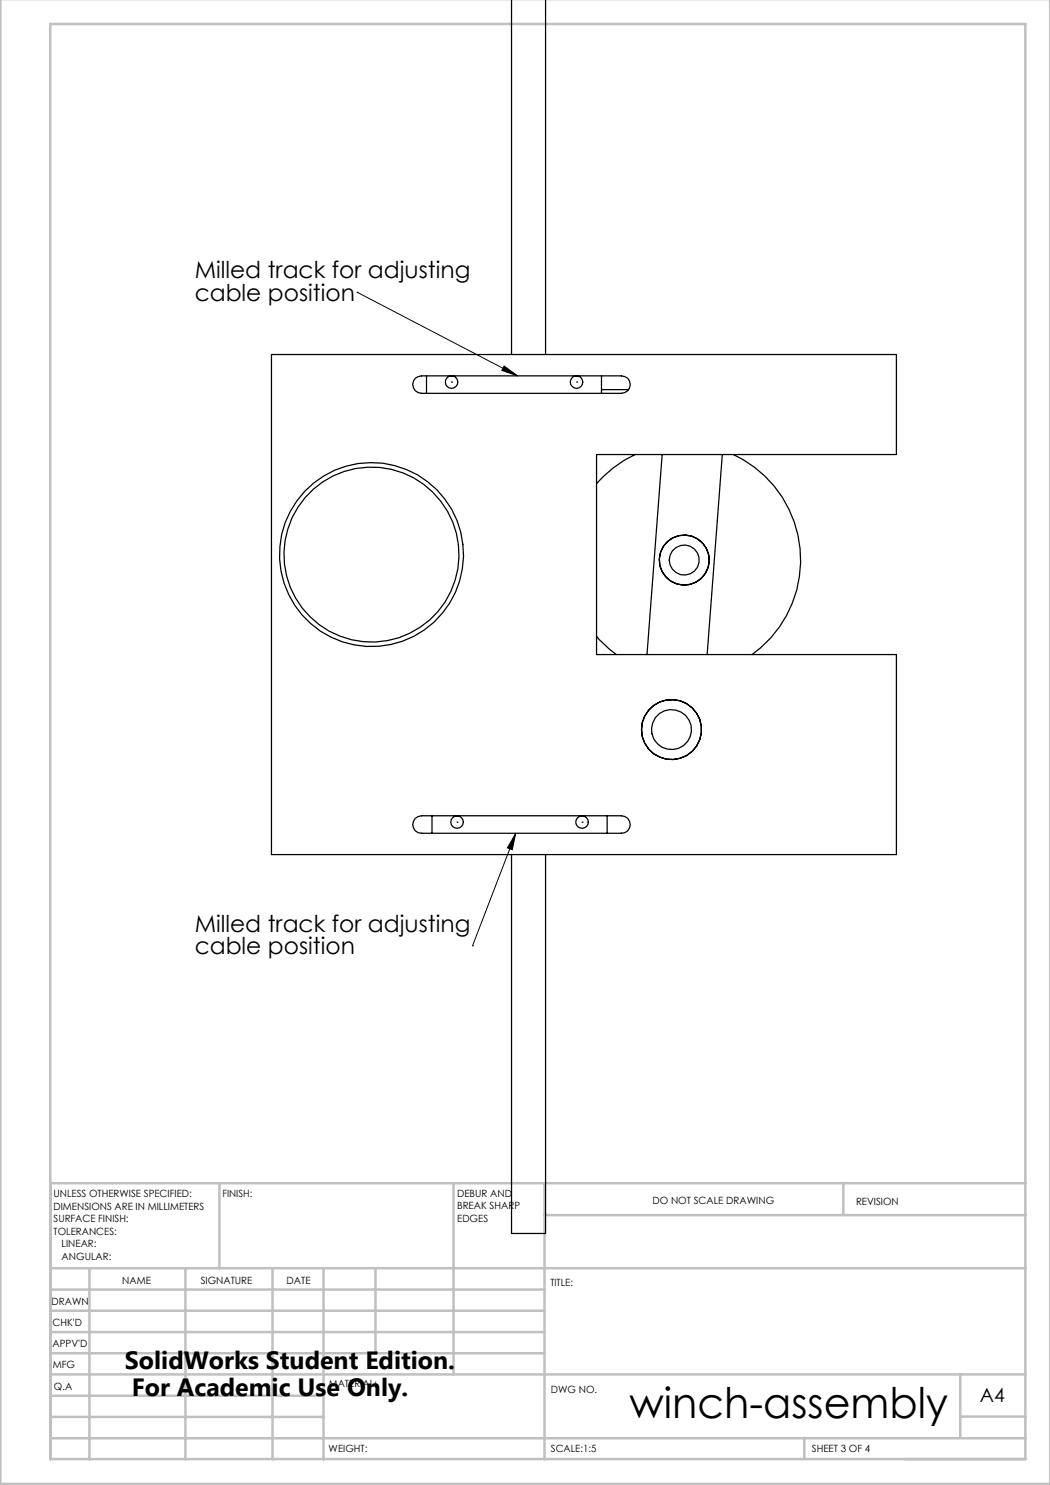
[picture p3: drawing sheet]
<svg xmlns="http://www.w3.org/2000/svg" width="210mm" height="297mm" viewBox="0 0 210 297" stroke-linecap="round" stroke-linejoin="round" font-family="sans-serif">
<path d="M71.4 58.5h.1M71.4 58.5l32.1 16.7M100.8 73.2l2.7 2-3.1-1.1zM103.2 166.6l-.8 3.3-.9-.3zM103.2 166.6l-8.7 22.6M94.5 189.2h.1" fill="none" stroke="#000" stroke-width=".2"/>
<g fill="none" stroke="#c0c0c0" stroke-width=".5">
<path d="M.1 -.1v296.9h209.9v-296.9M10.1 4.8h195v287h-195zM43.9 236.6v17M90.7 236.6v38.3M108.9 236.6v55.3M168.7 236.6v6.3M205.1 236.6h-195v55.3M10.1 253.6h195M10.1 257.9h98.8M17.9 253.6v38.3M37.1 253.6v38.3M54.5 253.6v38.3"/>
<path d="M64.7 253.6v38.3M75.1 253.6v17M108.9 243h96.2M10.1 270.6h98.8M10.1 266.4h98.8M10.1 262.1h98.8M10.1 279.1h54.6M10.1 274.9h195M192.1 274.8v12.7M10.1 287.7h195M10.1 283.4h54.6M160.9 287.5v4.3"/>
<path d="M192.1 283.3h13"/>
</g>
<path d="M100.8 73.2l2.7 2-3.1-1.1zM103.2 166.6l-.8 3.3-.9-.3z" fill="#000"/>
<g fill="none" stroke="#000" stroke-width=".25">
<path d="M102.3 0v70.9M109.1 0v70.9M54.3 70.9h125v20h-60v40h60v40h-125zM83 75.7l.6-.4 .7-.1h40a1.75 1.75 0 0 1 1.7 1.7 1.75 1.75 0 0 1-1.7 1.8h-40a1.78 1.78 0 0 1-1.6-1.1 1.78 1.78 0 0 1 .3-1.9zM85.3 75.2v3.5M90.3 76.4h.1M115.3 76.4h.1M120.3 77.9h5.4M120.3 75.2v3.5M127 90.9a23.3 23.3 0 0 0-7.7 5.8M132.4 90.9l-3 40M144.5 90.9l-3.1 40"/>
<path d="M146.7 90.9a23.3 23.3 0 0 1 3.7 40M119.3 127.3l2.5 2.4 1.5 1.2M83 163.7l.6-.4 .7-.1h40a1.75 1.75 0 0 1 1.7 1.7 1.75 1.75 0 0 1-1.7 1.7h-40a1.75 1.75 0 0 1-1.6-1 1.75 1.75 0 0 1 .3-1.9zM86.4 163.2v3.4M91.4 164.4h.1M102.3 170.9v75.8h6.8v-75.8M116.4 164.4h.1M121.4 163.2v3.4"/>
<circle cx="90.3" cy="76.4" r="1.25"/>
<circle cx="115.3" cy="76.4" r="1.25"/>
<circle cx="74.3" cy="110.9" r="18.4"/>
<circle cx="74.3" cy="110.9" r="17.5"/>
<circle cx="136.9" cy="112" r="5"/>
<circle cx="136.9" cy="112" r="3"/>
<circle cx="134.3" cy="145.9" r="4"/>
<circle cx="134.3" cy="145.9" r="6"/>
<circle cx="91.4" cy="164.4" r="1.26"/>
<circle cx="116.4" cy="164.4" r="1.25"/>
</g>
<text font-size="8.5" x="125.9" y="283.5">winch-assembly</text>
<g font-size="5">
<text x="25" y="273.7">SolidWorks Student Edition.</text>
<text x="26.4" y="279.2">For Academic Use Only.</text>
</g>
<g font-size="4.7">
<text x="38.9" y="55.7">Milled track for adjusting</text>
<text x="38.9" y="60.2">cable position</text>
<text x="38.9" y="186.3">Milled track for adjusting</text>
<text x="38.9" y="190.8">cable position</text>
</g>
<text font-size="3.9" x="196" y="280.4">A4</text>
<g font-size="2">
<text x="10.7" y="239.5">UNLESS OTHERWISE SPECIFIED:</text>
<text x="44.5" y="239.5">FINISH:</text>
<text x="91.4" y="239.4">DEBUR AND</text>
<text x="10.7" y="242">DIMENSIONS ARE IN MILLIMETERS</text>
<text x="10.7" y="244.5">SURFACE FINISH:</text>
<text x="91.4" y="241.9">BREAK SHARP</text>
<text x="91.4" y="244.4">EDGES</text>
<text x="130.5" y="240.8">DO NOT SCALE DRAWING</text>
<text x="171.2" y="241">REVISION</text>
<text x="10.7" y="247">TOLERANCES:</text>
<text x="12.3" y="249.5">LINEAR:</text>
<text x="12.3" y="252">ANGULAR:</text>
<text x="24.4" y="256.9">NAME</text>
<text x="40.1" y="256.8">SIGNATURE</text>
<text x="57.3" y="256.8">DATE</text>
<text x="110.1" y="257.1">TITLE:</text>
<text x="10.3" y="260.9">DRAWN</text>
<text x="10.5" y="269.3">APPV'D</text>
<text x="10.5" y="265.2">CHK'D</text>
<text x="10.6" y="273.6">MFG</text>
<text x="10.8" y="278">Q.A</text>
<text x="65.8" y="277.4">MATERIAL:</text>
<text x="110.2" y="278.5">DWG NO.</text>
<text x="65.7" y="290.4">WEIGHT:</text>
<text x="110.2" y="290.5">SCALE:1:5</text>
<text x="162.4" y="290.4">SHEET 3 OF 4</text>
</g>
</svg>
